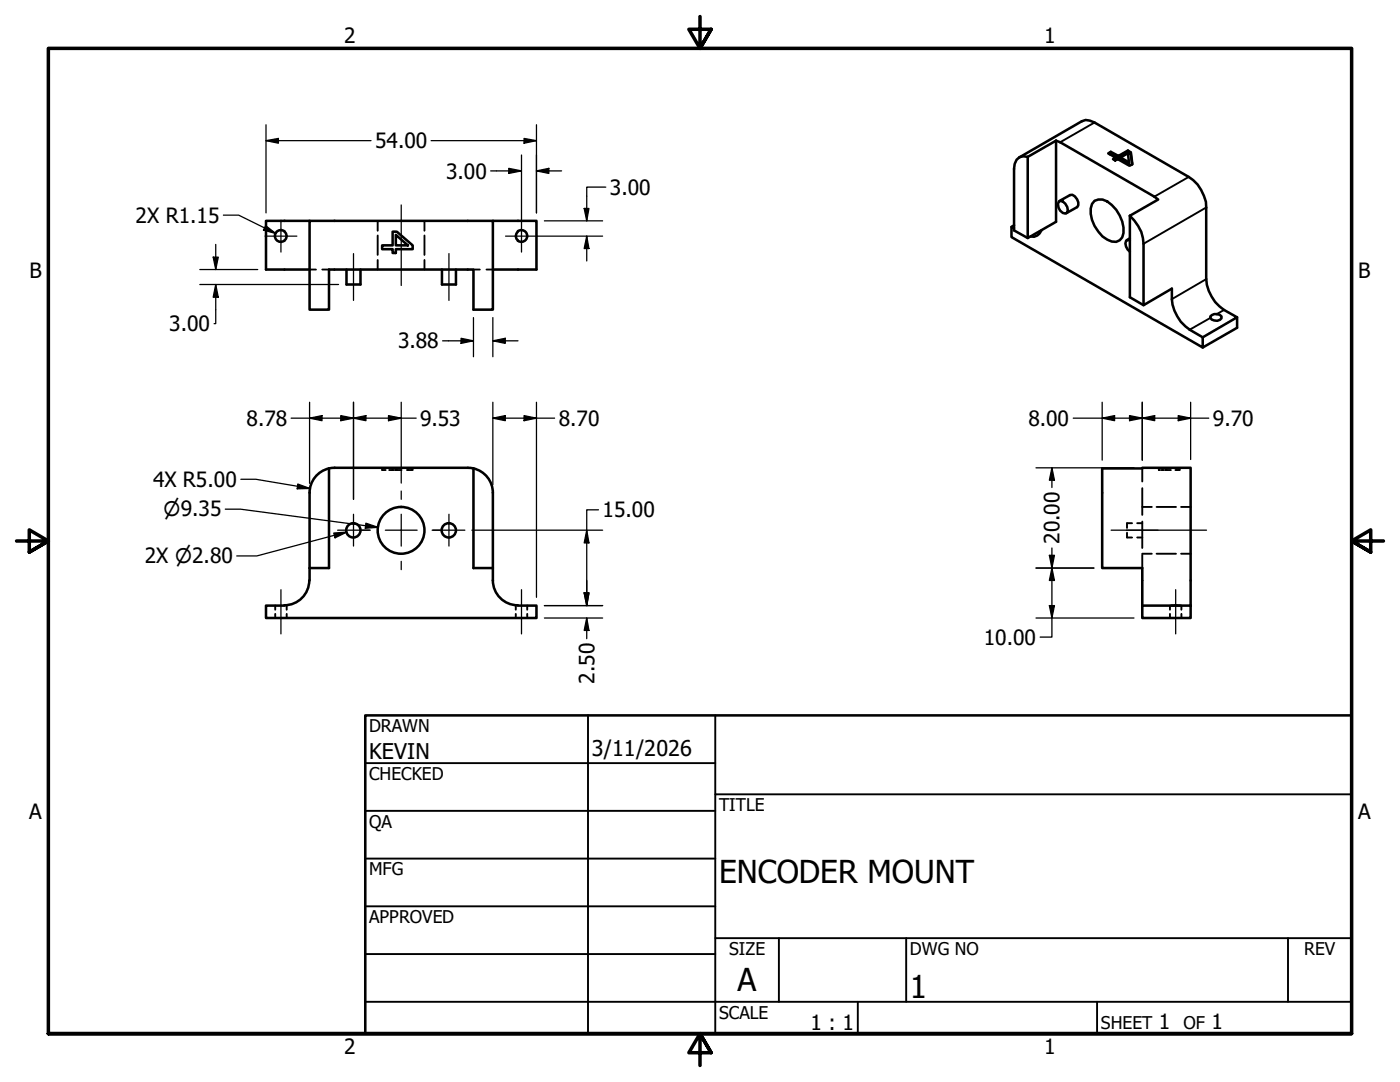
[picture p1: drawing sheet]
<svg xmlns="http://www.w3.org/2000/svg" width="279mm" height="216mm" viewBox="0 0 279 216" stroke-linecap="round" stroke-linejoin="round" font-family="sans-serif">
<!-- layer: Hidden (ANSI) -->
<g fill="none" stroke="#000" stroke-width=".38">
<path d="M61.8 53.8h1.3M64.3 53.8h1.4M75.4 44.1v1.9M75.4 47v3.9M75.4 51.9v1.9M84.7 44.1v1.9M84.7 47v3.9M84.7 51.9v1.9M94.5 53.8h1.3M97.1 53.8h1.3M76.3 93.7v.1h.7M76.3 93.3v.2"/>
<path d="M77.7 93.8h.8M78.4 93.3v.2M78.4 93.7v.1M79 93.7v.1h-.2M79 93.3v.2M79 93.8h1.1M79.2 93.3v.2M79.2 93.7v.1M81.4 93.3v.2M81.4 93.7v.1M82.4 93.7v.1h-1.2M82.4 93.3v.2"/>
<path d="M228 93.5v2.6M228 97.4v5.3M231.3 93.7v.1h.2M231.3 93.3v.2M231.8 93.8h.4M232 93.3v.2M232 93.7v.1M232.7 93.7v.1h-.2M232.7 93.8h1M232.7 93.3v.2M232.8 93.3v.2M232.8 93.7v.1"/>
<path d="M234.8 93.3v.2M234.8 93.7v.1M235.5 93.7v.1h-.9M235.5 93.3v.2M224.9 106.3v1h1M225.9 104.4h-1v.9M226.9 107.3h1.1M226.9 104.4h1.1M228 104.1v5.2M228 110.7v2.6M228 101.2h1.9M228 110.5h1.9"/>
<path d="M230.8 101.2h3.9M230.8 110.5h3.9M235.7 101.2h1.9M235.7 110.5h1.9M54.9 120.8v.9M54.9 122.5v.8M57.2 120.8v.9M57.2 122.5v.8M102.9 120.8v.9M102.9 122.5v.8M105.2 120.8v.9M105.2 122.5v.8"/>
<path d="M233.5 120.8v.9M233.5 122.5v.8M235.8 120.8v.9M235.8 122.5v.8"/>
</g>
<!-- layer: Visible (ANSI) -->
<g fill="none" stroke="#000" stroke-width=".51">
<path d="M203.4 31.4l12.5-7.2 .8-.3 .8 .2 .9 .3 18.8 10.9a7.6 7.6 0 0 1 3.5 6.1v14.3a8.2 8.2 0 0 0 3.6 6.1l2.6 1.5-6.9 4M205.1 31.3a1.87 1.87 0 0 0-2.6 1.4l-.1 1v12.3l2.7 1.5M210.8 28.1l.8 .3 18.8 10.8 .7 .6-5.6 3.3M210.8 28.1v16.2l-5.7 3.2v-16.2M210.8 28.1l-5.7 3.2M221.2 30.6l.5-.3 1.5 .8 1.9-1.1 .6 .4 .3 2.4-.6 .3-2.3-1.3-.5 .2-.5-.2 .5-.4zM221.7 30.3v.4l1.5 .9M221.7 30.7l-.2 .1M222.6 31.4v.5h-.2M223.6 31.4l1.5-.9 .2 2.3-1.7-1zM223.6 31.4l1.7 1M225.1 30v.5l.6 .3"/>
<path d="M225.1 30.5l-1.9 1.1v-.5M225.7 30.4l.2 2.4M61.8 44.1h36.6v17.7h-3.9v-8h-28.8v8h-3.9zM61.8 44.1h-8.7v9.7h8.7M69.2 53.8v3h2.7v-3M78.4 46.2h.8l3.2 2.8v.7h-3.4v.8h-.6v-.8h-2.1v-.7h2.1zM79 46.9l2.4 2.1h-2.4zM88.2 53.8v3h2.8v-3M98.4 44.1h8.7v9.7h-8.7M103.3 46.2a1.17 1.17 0 0 1 1.6 .1 1.17 1.17 0 0 1 0 1.6 1.17 1.17 0 0 1-1.6 .1M103.4 46.2a1.18 1.18 0 0 0 0 1.8M202.4 45l-.5 .3"/>
<path d="M207.8 46a1.82 1.82 0 0 1-2.1 1.2M211.3 40.3l.3-.2a1.82 1.82 0 0 1 1.4 2.3 1.2 1.2 0 0 1-1.7-.9l-.2-.7zM211.4 40.1l2.2-1.2a1.56 1.56 0 0 1 1.6 1.5v.6l-.3 .3-2.1 1.2M218.4 40.1a2.77 2.77 0 0 1 3.5 .8 6.4 6.4 0 0 1 2.1 6.5 1.96 1.96 0 0 1-3 .4 6.9 6.9 0 0 1-3.3-6.2l.2-.9zM225.5 43.1a8.2 8.2 0 0 1 2.7 5.5v12.3l5.7-3.3a8.4 8.4 0 0 0 3.5 8.2l2.6 1.5v2l-38.1-22v-2l.5 .2M225.5 47.9h-.5a1.2 1.2 0 0 0 0 1.9l.5 .4M225.5 43.1v16.2l2.7 1.6M225.5 47.6l-.6 .3M241.6 63.1a1.51 1.51 0 0 1 2.2 0v.4a1.38 1.38 0 0 1-2.2-.1zM246.9 63.3v2.1l-6.9 3.9M61.8 98.3v17.5M65.6 93.5a5 5 0 0 0-3.8 4.8"/>
<path d="M65.7 93.5v19.8h-3.9M93.3 93.3h-26.5l-1.2 .2M93.4 93.3l1.1 .2M94.5 93.5v19.8h3.9M94.5 93.5a5 5 0 0 1 3.9 4.8M98.4 98.3v17.5a5 5 0 0 0 4.9 5M61.7 115.8a5 5 0 0 1-5 5M56.8 120.8h-3.7v2.5h54v-2.5h-3.7M228 120.8v-7.5h-8v-19.8l17.6-.2v27.5M228 120.8h9.6v2.5h-9.6zM233.7 120.8h1.8"/>
<circle cx="56" cy="47.1" r="1.17"/>
<circle cx="70.5" cy="105.8" r="1.43"/>
<circle cx="80" cy="105.8" r="4.7"/>
<circle cx="89.6" cy="105.8" r="1.43"/>
</g>
<!-- layer: Visible Narrow (ANSI) -->
<path d="M218.4 24.4l-6.8 4M237.2 35.3l-6.8 3.9M240.7 55.7l-6.8 4M240.7 41.4l-12.5 7.2M241.6 63.4l-4.2 2.4M244.3 61.8l-1.5 .9" fill="none" stroke="#000" stroke-width=".38"/>
<!-- layer: Border (ANSI) -->
<path d="M139.7 3.3v6.4l-2.2-3.9h4.4l-2.2 3.9 2.2-3.9M3.3 107.9h6.4l-3.9-2.2v4.5l3.9-2.3-3.9 2.3M276.1 107.9h-6.4l3.9-2.2v4.5l-3.9-2.3 3.9 2.3M9.7 206.2v-196.5h260v196.5h-260h260M141.9 210.1l-2.2-3.9 2.2 3.9h-4.4l2.2-3.9v6.4" fill="none" stroke="#000" stroke-width=".7"/>
<!-- layer: Title (ANSI) -->
<g fill="none" stroke="#000" stroke-width=".38">
<path d="M72.9 152.3h69.8M117.3 142.7v63.5M142.7 158.5h127M142.7 142.7v63.5M72.9 161.8h69.8M72.9 171.3h69.8M72.9 199.9h196.8M72.9 180.8h69.8M72.9 190.4h69.8M142.7 187.2h127M155.4 187.2v12.7M171.2 199.9v6.3"/>
<path d="M180.8 187.2v12.7M218.9 199.9v6.3M257 187.2v12.7"/>
</g>
<path d="M72.9 142.7h196.8v63.5h-196.8z" fill="none" stroke="#000" stroke-width=".51"/>
<!-- layer: Dimension (ANSI) -->
<g fill="none" stroke="#000" stroke-width=".25">
<path d="M53.1 28.1l2.5-.5v1zM53.1 28.1h20.9M53.1 24.9v17.6M86 28.1h21.1M97.9 34.1h6.2M101.5 33.6l2.6 .5-2.6 .5zM104.1 30.9v13M104.6 27.6l2.5 .5-2.5 .5zM107.1 34.1l2.4-.5v1zM107.1 34.1h5M107.1 24.9v17.6M120.9 37.3h-3.8v6.8"/>
<path d="M39.9 53.8h11.5M39.9 56.8h27.7M42.5 51.3h1.1l-.5 2.5zM43.1 56.8l.5 2.5h-1.1zM43.1 56.8v7.8h-.4M43.1 48.8v5M44.6 42.9h3l7.5 3.7M53 45l2.1 1.6-2.5-.7zM107.3 47.1h13M108.6 44.1h11.7M116.6 41.6h.9l-.4 2.5zM117.1 47.1l.4 2.5h-.9z"/>
<path d="M117.1 47.1v5M88.3 68h6.2M92 67.5l2.5 .5-2.5 .5zM94.5 63.4v7.8M98.4 68l2.4-.5v1zM98.4 63.4v7.8M98.4 68h5M48.1 95.6h3l10.7 1.9M58.1 83.4h25M59.4 96.6l2.4 .9h-2.5zM61.8 83.4l2.5-.5v1zM61.8 80.3v16.2"/>
<path d="M68 82.9l2.5 .5-2.5 .5zM70.5 83.4l2.5-.5v1zM70.5 80.3v19.3M77.5 82.9l2.6 .5-2.6 .5zM80.1 80.3v16.1M98.4 83.4l2.4-.5v1zM98.4 83.4h12.3M98.4 80.3v16.4M104.6 82.9l2.5 .5-2.5 .5zM107.1 80.3v38.9M206.8 93.3h19.5M209.9 93.3l.5 2.5h-1z"/>
<path d="M209.9 93.3v4M214.2 83.4h27M220 83.4l2.4-.5v1zM220 80.3v11.5M225.4 82.9l2.6 .5-2.6 .5zM228 83.4l2.4-.5v1zM228 80.3v11.5M235.1 82.9l2.5 .5-2.5 .5zM237.6 80.3v11.4M45 101.6h3l27.4 3.6M66.6 106.4l2.6-.2-2.3 1.1zM69.2 106.2l-18 4.7h-4"/>
<path d="M73 104.4l2.4 .8-2.5 .2zM94.2 105.8h26.1M116.6 118.3h.9l-.4 2.5zM117.1 105.8l.4 2.5h-.9zM119.4 101.7h-2.3v19.1M206.8 113.3h11.5M209.4 110.8h1l-.5 2.5zM209.9 113.3l.5 2.5h-1zM209.9 109.3v17.8h-2.3M108.6 123.3h11.7M108.6 120.8h11.7M117.1 123.3l.4 2.5h-.9z"/>
<path d="M117.1 123.3v4.1M206.8 123.3h19.5M209.4 120.8h1l-.5 2.5z"/>
</g>
<g fill="#000">
<path d="M53.1 28.1l2.5-.5v1zM101.5 33.6l2.6 .5-2.6 .5zM104.6 27.6l2.5 .5-2.5 .5zM107.1 34.1l2.4-.5v1zM42.5 51.3h1.1l-.5 2.5zM43.1 56.8l.5 2.5h-1.1zM53 45l2.1 1.6-2.5-.7zM116.6 41.6h.9l-.4 2.5zM117.1 47.1l.4 2.5h-.9zM92 67.5l2.5 .5-2.5 .5zM98.4 68l2.4-.5v1zM59.4 96.6l2.4 .9h-2.5z"/>
<path d="M61.8 83.4l2.5-.5v1zM68 82.9l2.5 .5-2.5 .5zM70.5 83.4l2.5-.5v1zM77.5 82.9l2.6 .5-2.6 .5zM98.4 83.4l2.4-.5v1zM104.6 82.9l2.5 .5-2.5 .5zM209.9 93.3l.5 2.5h-1zM220 83.4l2.4-.5v1zM225.4 82.9l2.6 .5-2.6 .5zM228 83.4l2.4-.5v1zM235.1 82.9l2.5 .5-2.5 .5zM66.6 106.4l2.6-.2-2.3 1.1z"/>
<path d="M73 104.4l2.4 .8-2.5 .2zM116.6 118.3h.9l-.4 2.5zM117.1 105.8l.4 2.5h-.9zM209.4 110.8h1l-.5 2.5zM209.9 113.3l.5 2.5h-1zM117.1 123.3l.4 2.5h-.9zM209.4 120.8h1l-.5 2.5z"/>
</g>
<!-- layer: Center Mark (ANSI) -->
<g fill="none" stroke="#000" stroke-width=".25">
<path d="M52.9 47.1h6.3M56.1 43.9v6.4M100.9 47.1h6.4M104.1 43.9v6.4M80.1 98v1.6M67.4 105.8h6.3M70.5 102.6v6.4M72.2 105.8h1.7M76.9 105.8h6.3M80.1 102.6v6.4M80.1 112v1.7M86.2 105.8h1.7"/>
<path d="M86.4 105.8h6.4M89.6 102.6v6.4"/>
</g>
<!-- layer: Centerline (ANSI) -->
<path d="M70.5 50.6v9.3M80.1 40.9v16.1M89.6 50.6v9.3M56.1 117.7v8.8M104.1 117.7v8.8M221.7 105.8h9.4M224.8 105.8h16M234.6 117.7v8.8" fill="none" stroke="#000" stroke-width=".25"/>
<g font-size="6.3">
<text x="143.5" y="176.2">ENCODER MOUNT</text>
<text x="147.2" y="197.7">A</text>
<text x="181.6" y="199.1">1</text>
</g>
<g font-size="4.3">
<text x="73.7" y="151.5">KEVIN</text>
<text x="118.1" y="150.8">3/11/2026</text>
</g>
<g font-size="4.2">
<text x="68.7" y="8.6">2</text>
<text x="208.4" y="8.6">1</text>
<text x="74.9" y="29.6">54.00</text>
<text x="89" y="35.6">3.00</text>
<text x="121.7" y="38.9">3.00</text>
<text x="27.1" y="44.5">2X R1.15</text>
<text x="5.9" y="55.5">B</text>
<text x="271.1" y="55.5">B</text>
<text x="33.8" y="66.1">3.00</text>
<text x="79.4" y="69.5">3.88</text>
<text x="49.2" y="85">8.78</text>
<text x="83.8" y="85">9.53</text>
<text x="111.5" y="85">8.70</text>
<text x="205.2" y="85">8.00</text>
<text x="242.1" y="85">9.70</text>
<text x="30.5" y="97.2">4X R5.00</text>
<text x="120.3" y="103.3">15.00</text>
<text x="28.9" y="112.4">2X ⌀2.80</text>
<text x="211.5" y="108.5" transform="rotate(-90 211.5 108.5)">20.00</text>
<text x="196.3" y="128.7">10.00</text>
<text x="118.6" y="136.4" transform="rotate(-90 118.6 136.4)">2.50</text>
<text x="5.8" y="163.4">A</text>
<text x="271" y="163.4">A</text>
<text x="161.7" y="205.5">1 : 1</text>
<text x="231.3" y="205.4">1</text>
<text x="241.8" y="205.4">1</text>
<text x="68.7" y="210.3">2</text>
<text x="208.4" y="210.3">1</text>
</g>
<text font-size="3.9" x="32.6" y="103.1">⌀9.35</text>
<g font-size="3.5">
<text x="73.7" y="146">DRAWN</text>
<text x="73.7" y="155.6">CHECKED</text>
<text x="143.5" y="161.8">TITLE</text>
<text x="73.7" y="165.2">QA</text>
<text x="73.7" y="174.7">MFG</text>
<text x="73.7" y="184.2">APPROVED</text>
<text x="145.5" y="190.6">SIZE</text>
<text x="181.6" y="190.6">DWG NO</text>
<text x="260.3" y="190.5">REV</text>
<text x="143.5" y="203.3">SCALE</text>
<text x="219.7" y="205.4">SHEET</text>
<text x="236.2" y="205.4">OF</text>
</g>
</svg>
